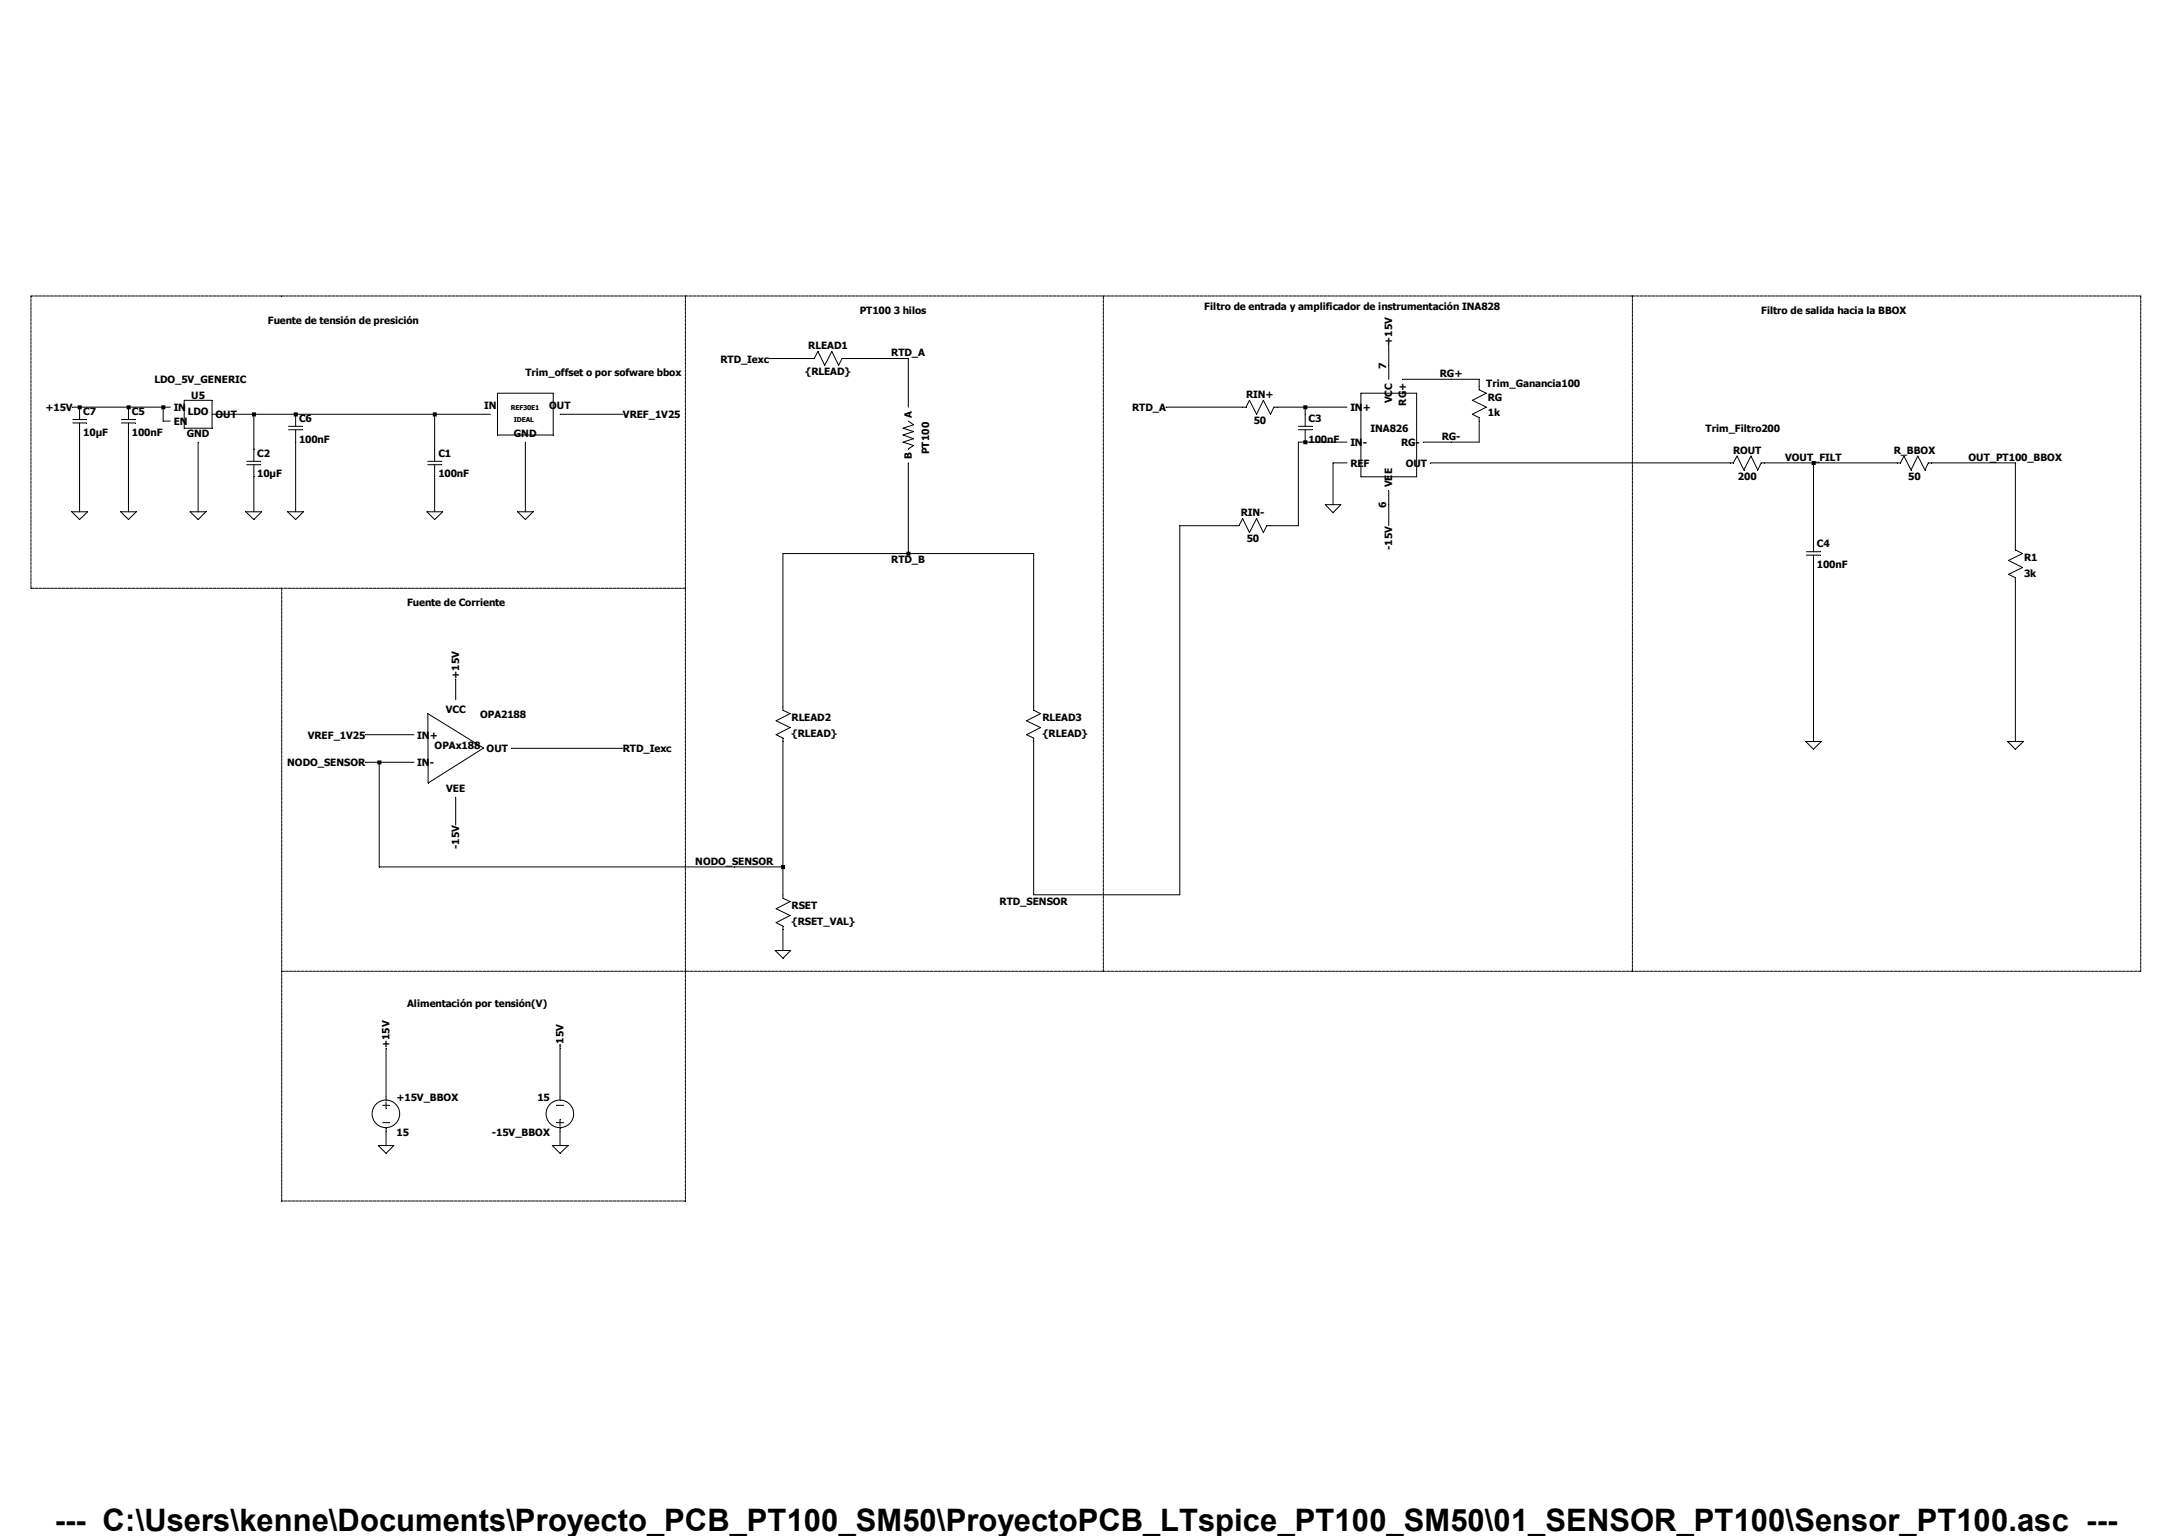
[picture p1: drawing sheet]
<svg xmlns="http://www.w3.org/2000/svg" width="297mm" height="210mm" viewBox="0 0 297 210" stroke-linecap="round" stroke-linejoin="round" font-family="sans-serif">
<g fill="none" stroke="#000" stroke-width=".14">
<path d="M58.5 63.1h1.9M58.5 63.5h1.9M59.4 61.4v1.7M59.4 63.5v1.7M107.1 122.3v.5l.9 .5-1.9 .9 1.9 1-1.9 1 1 .4v.5M52.3 151.1h1M52.3 153.5h1M52.8 149.9v.5M52.8 150.7v.9M52.8 154.2v.5M76.1 151.1h1M76.1 153.5h1"/>
<path d="M76.6 149.9v.5M76.6 153v1M76.6 154.2v.5"/>
<circle cx="52.8" cy="152.3" r="1.88"/>
<circle cx="76.6" cy="152.3" r="1.88"/>
</g>
<path d="M68 53.8h7.6v5.7h-7.6z" fill="#fff"/>
<g fill="none" stroke="#000" stroke-width=".14">
<path d="M25.2 54.7h3.8v3.8h-3.8zM68 53.8h7.6v5.7h-7.6zM110.9 49h.4l.5-1 1 2 .9-2 1 2 .4-1h.6M124.2 57.6l.7 .5-1.4 .4 1.4 .5-1.4 .5 1.4 .5-1.4 .5 1.4 .4-.7 .5M169.9 55.7h.5l.5-1 .9 1.9 1-1.9 .9 1.9 .5-.9h.5M177.5 58.3h1.9M177.5 58.8h1.9M178.5 56.6v1.7M178.5 58.8v1.7M202.3 52.8v.5l.9 .5-1.9 .9 1.9 1-1.9 .9 1 .5v.5M33.7 63.1h1.9M33.7 63.5h1.9"/>
<path d="M34.7 61.4v1.7M34.7 63.5v1.7M169 71.9h.4l.5-1 1 1.9 .9-1.9 1 1.9 .4-.9h.5M236.6 63.3h.4l.5-.9 1 1.9 .9-1.9 1 1.9 .4-1h.5M247 75.4h1.9M247 75.9h1.9M248 73.8v1.6M248 75.9v1.7M259.4 63.3h.5l.4-.9 1 1.9 1-1.9 .9 1.9 .5-1h.5M275.6 74.7v.5l1 .5-1.9 .9 1.9 1-1.9 .9 .9 .5v.5M58.5 97.6l7.6 4.7-7.6 4.8zM107.1 96.6v.5l.9 .5-1.9 1 1.9 .9-1.9 1 1 .4v.5"/>
<path d="M141.4 96.6v.5l.9 .5-1.9 1 1.9 .9-1.9 1 1 .4v.5"/>
</g>
<path d="M186.1 53.8h7.6v11.4h-7.6z" fill="#fff"/>
<g fill="none" stroke="#000" stroke-width=".14">
<path d="M9.9 57.4h2M9.9 57.8h2M9.9 55.7h13.4M10.9 55.7v1.7M10.9 57.8v12.2M16.6 57.4h1.9M16.6 57.8h1.9M17.6 55.7v1.7M17.6 57.8v12.2M22.3 55.7v1.9h1M29 56.6h38.1M34.7 56.6v4.8"/>
<path d="M39.5 58.3h1.9M39.5 58.8h1.9M40.4 56.6v1.7M40.4 58.8v11.2M59.4 56.6v4.8M76.6 56.6h8.6M105.2 49h5.7M115.7 49h8.5v6.7M159.4 55.7h10.5M174.7 55.7h9.5M178.5 55.7v.9M186.1 53.8h7.6v11.4h-7.6z"/>
<path d="M189.9 47.1v4.8M191.8 51.9h10.5v.9M202.3 57.6v2.9h-7.7M9.8 70h2.2l-1.1 1zM16.5 70h2.1l-1 1zM26 70h2.2l-1.1 1zM27.1 60.5v9.5M33.6 70h2.2l-1.1 1zM34.7 65.2v4.8M39.3 70h2.2l-1.1 1zM58.4 70h2.1l-1.1 1zM59.4 65.2v4.8"/>
<path d="M70.8 70h2.1l-1.1 1zM71.8 60.5v9.5M124.2 63.3v12.4M169 71.9h-7.7v50.4h-19.9v-20.9M181.2 69h2.1l-1 1.1zM184.2 60.5h-6.7v11.4h-3.8M184.2 63.3h-1.9v5.7M189.9 67.1v4.8M195.6 63.3h41M241.3 63.3h18.1M248 63.3v10.5M248 77.6v23.8"/>
<path d="M264.2 63.3h11.4v11.4M275.6 79.5v21.9M62.3 92.8v2.9M107.1 96.6v-20.9h34.3v20.9M50 100.5h6.6M50 104.2h6.6M51.9 104.2v14.3h55.2M62.3 109v3.8M69.9 102.3h15.3M107.1 101.4v20.9M246.9 101.4h2.1l-1 1zM274.5 101.4h2.2l-1.1 1z"/>
<path d="M106 130h2.1l-1 1zM107.1 127.1v2.9M51.7 156.6h2.1l-1 1.1zM52.8 143.3v6.6M52.8 154.7v1.9M75.5 156.6h2.2l-1.1 1.1zM76.6 143.3v6.6M76.6 154.7v1.9"/>
</g>
<path d="M10.6 55.4h.6v.6h-.6zM17.3 55.4h.6v.6h-.6zM22.1 55.4h.5v.6h-.5zM34.5 56.4h.5v.5h-.5zM40.2 56.4h.5v.5h-.5zM51.6 104h.6v.5h-.6zM59.2 56.4h.5v.5h-.5zM106.8 118.3h.6v.5h-.6zM124 75.4h.5v.6h-.5zM178.2 55.4h.6v.6h-.6zM178.2 60.2h.6v.5h-.6zM247.7 63h.6v.6h-.6z" fill-rule="evenodd" fill="#000"/>
<g fill="none" stroke="#000" stroke-width=".14" stroke-dasharray=".4 .1">
<path d="M4.2 40.5h34.3M38.5 40.5h55.2M93.7 40.5v39.9M93.7 40.5h57.2M150.9 40.5v92.3M223.2 40.5h-72.3M223.2 40.5h69.5M292.7 40.5v92.3M4.2 80.4v-39.9M38.5 80.4v52.4M38.5 80.4h-34.3M93.7 80.4h-55.2"/>
<path d="M38.5 132.8h55.2M93.7 132.8v-52.4M93.7 132.8v31.4M150.9 132.8h-57.2M150.9 132.8h72.3M223.2 132.8v-92.3M292.7 132.8h-69.5M38.5 164.2v-31.4M93.7 164.2h-55.2"/>
</g>
<text font-size="4.2" x="7.5" y="209.3">--- C:\Users\kenne\Documents\Proyecto_PCB_PT100_SM50\ProyectoPCB_LTspice_PT100_SM50\01_SENSOR_PT100\Sensor_PT100.asc ---</text>
<g font-size="1.4">
<text x="36.6" y="44.3">Fuente de tensión de presición</text>
<text x="110.5" y="47.8">RLEAD1</text>
<text x="117.6" y="42.9">PT100 3 hilos</text>
<text x="164.7" y="42.4">Filtro de entrada y amplificador de instrumentación INA828</text>
<text x="190.4" y="47.1" transform="rotate(-90 190.4 47.1)">+15V</text>
<text x="240.8" y="42.9">Filtro de salida hacia la BBOX</text>
<text x="21.1" y="52.3">LDO_5V_GENERIC</text>
<text x="71.8" y="51.5">Trim_offset o por sofware bbox</text>
<text x="98.5" y="49.6">RTD_Iexc</text>
<text x="110.1" y="51.3">{RLEAD}</text>
<text x="121.9" y="48.7">RTD_A</text>
<text x="189.6" y="50.4" transform="rotate(-90 189.6 50.4)">7</text>
<text x="196.9" y="51.6">RG+</text>
<text x="203.2" y="52.9">Trim_Ganancia100</text>
<text x="6.2" y="56.2">+15V</text>
<text x="11.4" y="56.7">C7</text>
<text x="11.4" y="59.6">10µF</text>
<text x="18" y="56.7">C5</text>
<text x="18" y="59.6">100nF</text>
<text x="23.7" y="56.2">IN</text>
<text x="23.7" y="58.1">EN</text>
<text x="25.5" y="59.7">GND</text>
<text x="25.7" y="56.7">LDO</text>
<text x="26.2" y="54.5">U5</text>
<text x="29.5" y="57.2">OUT</text>
<text x="40.9" y="57.7">C6</text>
<text x="66.2" y="55.9">IN</text>
<text x="70.3" y="59.7">GND</text>
<text x="75.1" y="55.9">OUT</text>
<text x="85.2" y="57.2">VREF_1V25</text>
<text x="124.7" y="57.1" transform="rotate(-90 124.7 57.1)">A</text>
<text x="154.8" y="56.2">RTD_A</text>
<text x="170.4" y="54.4">RIN+</text>
<text x="171.4" y="58">50</text>
<text x="178.9" y="57.7">C3</text>
<text x="184.7" y="56.2">IN+</text>
<text x="187.4" y="59.1">INA826</text>
<text x="190.4" y="55.2" transform="rotate(-90 190.4 55.2)">VCC</text>
<text x="192.3" y="55.5" transform="rotate(-90 192.3 55.5)">RG+</text>
<text x="203.5" y="54.8">RG</text>
<text x="203.5" y="56.9">1k</text>
<text x="233.2" y="59.1">Trim_Filtro200</text>
<text x="35.2" y="62.4">C2</text>
<text x="35.2" y="65.3">10µF</text>
<text x="40.9" y="60.5">100nF</text>
<text x="59.9" y="62.4">C1</text>
<text x="59.9" y="65.3">100nF</text>
<text x="124.7" y="62.8" transform="rotate(-90 124.7 62.8)">B</text>
<text x="127" y="62.1" transform="rotate(-90 127 62.1)">PT100</text>
<text x="178.9" y="60.5">100nF</text>
<text x="184.7" y="61">IN-</text>
<text x="184.7" y="63.8">REF</text>
<text x="191.6" y="61">RG-</text>
<text x="192.2" y="63.8">OUT</text>
<text x="197.1" y="60.2">RG-</text>
<text x="237" y="62.1">ROUT</text>
<text x="237.7" y="65.6">200</text>
<text x="244.1" y="63">VOUT_FILT</text>
<text x="259" y="62.1">R_BBOX</text>
<text x="260.9" y="65.6">50</text>
<text x="269.2" y="63">OUT_PT100_BBOX</text>
<text x="169.7" y="70.6">RIN-</text>
<text x="189.6" y="69.5" transform="rotate(-90 189.6 69.5)">6</text>
<text x="190.4" y="66.6" transform="rotate(-90 190.4 66.6)">VEE</text>
<text x="121.9" y="77">RTD_B</text>
<text x="170.5" y="74.2">50</text>
<text x="190.4" y="75.2" transform="rotate(-90 190.4 75.2)">-15V</text>
<text x="248.5" y="74.8">C4</text>
<text x="248.5" y="77.6">100nF</text>
<text x="276.8" y="76.7">R1</text>
<text x="55.7" y="82.9">Fuente de Corriente</text>
<text x="276.8" y="78.9">3k</text>
<text x="62.8" y="92.8" transform="rotate(-90 62.8 92.8)">+15V</text>
<text x="42.1" y="101">VREF_1V25</text>
<text x="57.1" y="101">IN+</text>
<text x="61" y="97.5">VCC</text>
<text x="65.7" y="98.1">OPA2188</text>
<text x="108.2" y="98.6">RLEAD2</text>
<text x="108.2" y="100.8">{RLEAD}</text>
<text x="142.5" y="98.6">RLEAD3</text>
<text x="142.5" y="100.8">{RLEAD}</text>
<text x="39.3" y="104.8">NODO_SENSOR</text>
<text x="57.1" y="104.8">IN-</text>
<text x="59.4" y="102.4">OPAx188</text>
<text x="66.5" y="102.9">OUT</text>
<text x="85.2" y="102.9">RTD_Iexc</text>
<text x="61" y="108.2">VEE</text>
<text x="62.8" y="116.1" transform="rotate(-90 62.8 116.1)">-15V</text>
<text x="95.1" y="118.2">NODO_SENSOR</text>
<text x="108.2" y="124.3">RSET</text>
<text x="136.7" y="123.7">RTD_SENSOR</text>
<text x="108.2" y="126.4">{RSET_VAL}</text>
<text x="55.7" y="137.6">Alimentación por tensión(V)</text>
<text x="53.3" y="143.3" transform="rotate(-90 53.3 143.3)">+15V</text>
<text x="77" y="143.3" transform="rotate(-90 77 143.3)">-15V</text>
<text x="54.2" y="150.5">+15V_BBOX</text>
<text x="54.2" y="155.3">15</text>
<text x="67.3" y="155.3">-15V_BBOX</text>
<text x="73.5" y="150.5">15</text>
</g>
<g font-size=".9">
<text x="69.8" y="56">REF30E1</text>
<text x="70.3" y="57.7">IDEAL</text>
</g>
</svg>
